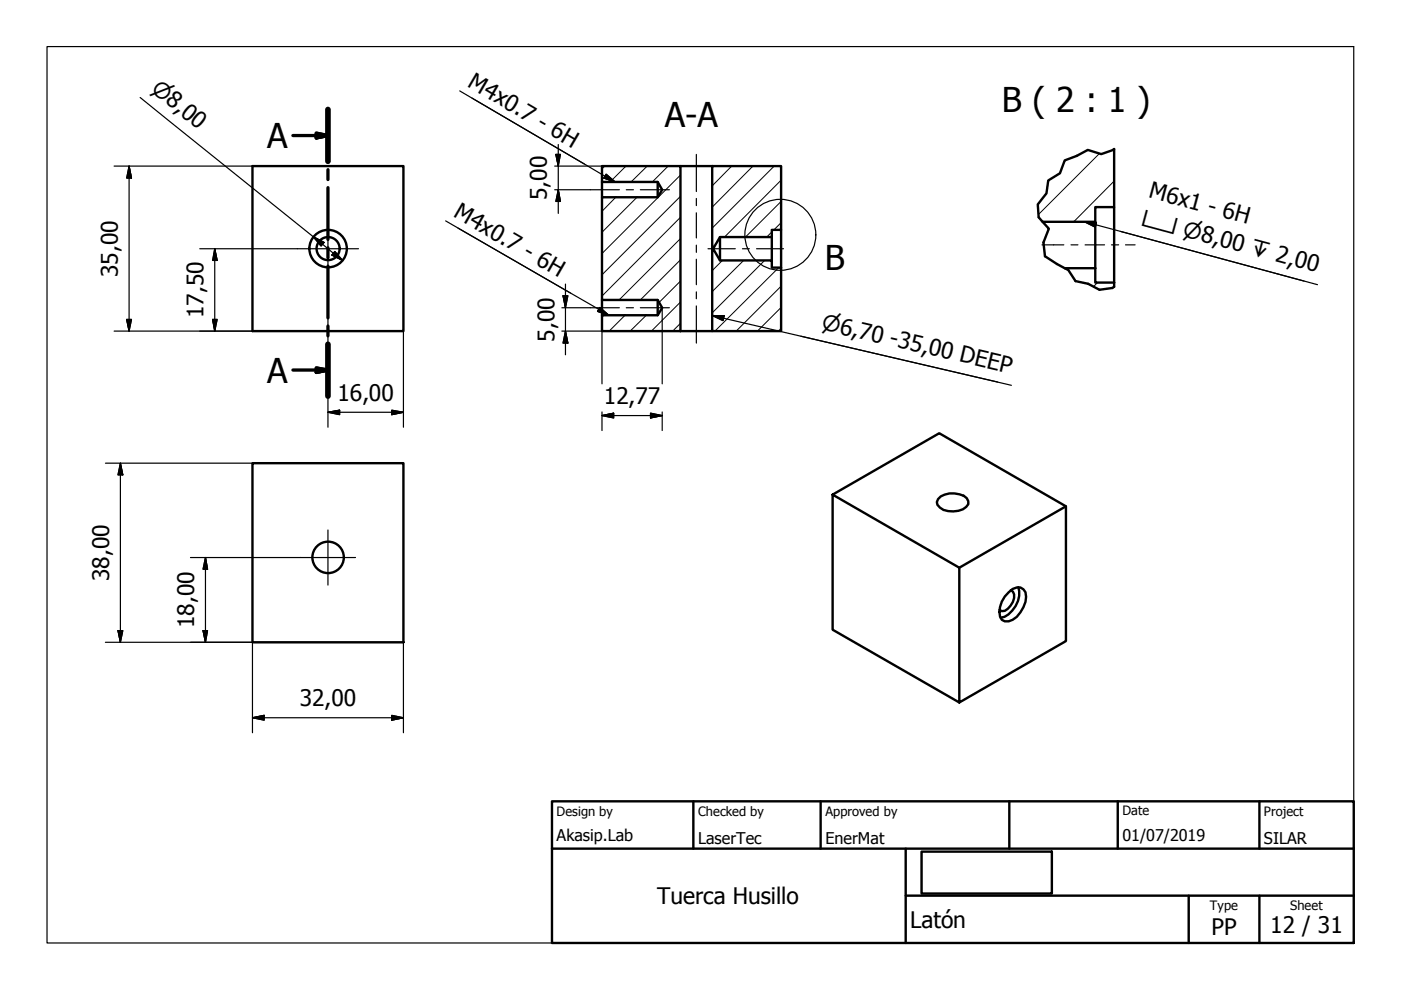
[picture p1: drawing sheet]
<svg xmlns="http://www.w3.org/2000/svg" width="297mm" height="210mm" viewBox="0 0 297 210" stroke-linecap="round" stroke-linejoin="round" font-family="sans-serif">
<!-- layer: Visible (ISO) -->
<g fill="none" stroke="#000" stroke-width=".51">
<path d="M53.5 35.2h32v35h-32zM127.6 35.2h16.7v35h-16.7v-3.4h11.8l1-1.6-1-1.6h-11.8v-21.8h11.8l1-1.6-1-1.6h-11.8zM127.6 38.6v3.2M139.4 38.6v3.2M144.3 35.2h6.7M151 35.2h14.6v13.5h-2v1.6h-10.9l-1.5 2.4 1.5 2.5h10.9v1.5h2v13.5h-14.6zM236.2 31.6v12.3M152.7 50.3v4.9M163.6 50.3v4.9M165.6 48.7v8M221 47h11.2M225.7 56.9h6.5"/>
<path d="M232.2 56.9v3h4M232.2 56.9v-13h4v16M236.2 59.9v.9M127.6 63.6v3.2M139.4 63.6v3.2M144.3 70.2h6.7M53.5 98.2h32v38h-32zM176.5 104.9v28.6l26.9 15.4v-28.5l-26.9-15.5 22.6-13 26.9 15.5v28.5l-22.6 13M199.5 105.3a5 5 0 0 1 5.5 .3l.3 .7v.6a4.4 4.4 0 0 1-6 .7l-.5-.6-.2-.5 .3-.7zM226 107.4l-22.6 13M213.9 125.6a2.21 2.21 0 0 1 3.1-.7 3.4 3.4 0 0 1 0 3.8 4.8 4.8 0 0 1-3.1 3h-.9l-.6-.3a4.2 4.2 0 0 1 .6-4.9zM214.3 125.1a1.71 1.71 0 0 1 .5 2.5 2.91 2.91 0 0 1-2.4 2l-.5-.3"/>
<path d="M215.9 124.5a5.5 5.5 0 0 1-2.9 6.3l-.8 .2"/>
<circle cx="69.6" cy="52.7" r="2.44"/>
<circle cx="69.6" cy="52.7" r="4"/>
<circle cx="69.6" cy="118.2" r="3.3"/>
</g>
<!-- layer: Break Line (ISO) -->
<path d="M236.2 31.6l-2.7 1.1-2.9-.9-2.3 1.3-2.6 .9-1 2.7-2.5 1.6-.3 2.7-1.9 2.3 .2 2.8 2.2 2.4-1.2 2.9 .4 2.9 2.5 1.7 2.4 1.2 1.5 2.4 2.7 .6 2.4 1.2 2.7-.3 .4-.3" fill="none" stroke="#000" stroke-width=".51"/>
<!-- layer: Section Line (ISO) -->
<path d="M62.1 28.7h7.4M67.1 28.2l2.4 .5-2.4 .5zM69.5 23.2v11M69.5 36v2.1M69.5 39.8v11M69.5 52.5v2.1M69.5 56.4v11M62.1 78.5h7.4M67.1 78l2.4 .5-2.4 .5zM69.5 69.1v2.1M69.5 73v11" fill="none" stroke="#000" stroke-width=".7"/>
<path d="M69.5 23.2v11M69.5 73v11" fill="none" stroke="#000" stroke-width="1.2"/>
<path d="M67.1 29.2l2.4-.5zM67.1 28.2l2.4 .5-2.4 .5zM67.1 79l2.4-.5zM67.1 78l2.4 .5-2.4 .5z" fill="#000" stroke="#000" stroke-width=".7"/>
<!-- layer: Detail Boundary (ISO) -->
<circle cx="165.4" cy="49.8" r="7.5" fill="none" stroke="#000" stroke-width=".25"/>
<!-- layer: Sketch Geometry (ISO) -->
<path d="M10 9.9h277v190h-277z" fill="none" stroke="#000" stroke-width=".25"/>
<!-- layer: Title (ISO) -->
<path d="M117 169.9h170v30h-170zM117 179.9h170M147 169.9v10M174 169.9v10M192 179.9v20M214 169.9v10M237 169.9v10M267 169.9v10M192 189.9h95M195.4 180.6h27.6v8.9h-27.6zM252 189.9v10M267 189.9v10" fill="none" stroke="#000" stroke-width=".51"/>
<!-- layer: Hatch (ISO) -->
<g fill="none" stroke="#000" stroke-width=".21">
<path d="M128.2 35.2l-.6 .6M132.7 35.2l-3.4 3.4M137.2 35.2l-3.4 3.4M141.7 35.2l-3.4 3.4M144.3 37.1l-16.7 16.7M155.1 35.2l-4.1 4.2M159.6 35.2l-8.6 8.7M164.1 35.2l-13.1 13.2M165.6 38.2l-12 12.1M233.1 32.5l-12.9 13M236.2 38.4l-8.6 8.6M130.6 41.8l-3 3"/>
<path d="M135.1 41.8l-7.5 7.4M144.3 59.6l-4.5 4.5M144.3 55.1l-8.5 8.5M144.3 50.6l-13 13M144.3 46.1l-16.7 16.7M144.3 41.6l-16.7 16.7M151.2 52.7l-.2 .2M153.2 55.2l-2.2 2.2M157.7 55.2l-6.7 6.6M162.1 55.2l-11.1 11.1M163.6 49.2l-1 1.1M165.1 56.7l-13.5 13.5"/>
<path d="M165.6 47.2l-1.5 1.5M165.6 42.7l-7.5 7.6M226.8 56.9l-.4 .3M232.7 59.9l-.9 .9M128 66.8l-.4 .4M132.5 66.8l-3.3 3.4M137 66.8l-3.4 3.4M144.3 68.6l-1.7 1.6M144.3 64l-6.2 6.2M165.6 69.6l-.6 .6M165.6 65.2l-5 5M165.6 60.7l-9.5 9.5"/>
</g>
<!-- layer: Center Mark (ISO) -->
<path d="M63.1 52.7h12.9M69.5 46.2v13M63.7 118.2h11.7M69.5 112.4v11.7" fill="none" stroke="#000" stroke-width=".25"/>
<!-- layer: Centerline (ISO) -->
<g fill="none" stroke="#000" stroke-width=".25">
<path d="M147.6 32.7v7.9M125.2 40.2h6.1M132.8 40.2h1.5M135.8 40.2h6.1M147.6 42.1v1.5M147.6 45.1v5.4M147.6 52v1.5M147.6 55v5.4M150.1 52.7h5.8M157.4 52.7h1.5M160.4 52.7h5.7M220.9 51.9h4.7"/>
<path d="M227.1 51.9h1.4M230.1 51.9h4.1M235.6 51.9h1.6M238.6 51.9h2.1M125.2 65.2h6.1M132.8 65.2h1.5M135.8 65.2h6.1M147.6 61.9v1.4M147.6 64.9v7.8"/>
</g>
<!-- layer: Dimension (ISO) -->
<g fill="none" stroke="#000" stroke-width=".25">
<path d="M24.2 35.2h29.3M27.4 35.2l.5 2.6h-1zM27.4 35.2v35M29.7 20.7l42.9 34.5M117.6 35.2h10M117.9 32.7h.9l-.4 2.5zM118.4 30.6v14.6M42.4 52.7h20.7M45.5 52.7l.5 2.5h-.9zM45.5 52.7v17.5M66.4 50.2l2.3 1.2-.6 .8zM69.5 59.2v31.4"/>
<path d="M71 53.3l1.6 1.9-2.2-1.1zM117.6 40.2h7.6M118.4 40.2l.4 2.5h-.9zM24.2 70.2h29.3M26.9 67.7h1l-.5 2.5zM45.1 67.7h.9l-.5 2.5zM85.5 70.2v20.4M119.1 70.2h8.5M119.1 65.2h6.1M119.4 62.7h1l-.5 2.5zM119.9 70.2l.5 2.5h-1zM119.9 60.2v15"/>
<path d="M127.6 63.6v1.5M127.6 65.3v16.1M140.4 65.3v16.1M22.4 98.2h31.1M25.5 98.2l.5 2.5h-1zM25.5 98.2v38M69.5 87.4l2.5-.4v.9zM69.5 87.4h16M83.1 87l2.4 .4-2.4 .5zM127.6 88.1l2.5-.5v1zM127.6 88.1h12.8M127.6 87.3v4"/>
<path d="M137.9 87.6l2.5 .5-2.5 .5zM140.4 87.3v4M40.4 118.2h23.3M43.6 118.2l.4 2.5h-.9zM43.6 118.2v18M22.4 136.2h31.1v19.2M25 133.7h1l-.5 2.5zM43.1 133.7h.9l-.4 2.5zM85.5 136.2v19.2M53.5 152.2l2.5-.5v1zM53.5 152.2h32M83.1 151.7l2.4 .5-2.4 .5z"/>
</g>
<g fill="#000" stroke="#000" stroke-width=".25">
<path d="M27.4 35.2l.5 2.6zM27.4 35.2l.5 2.6h-1zM117.9 32.7l.5 2.5zM117.9 32.7h.9l-.4 2.5zM45.5 52.7l.5 2.5zM45.5 52.7l.5 2.5h-.9zM66.4 50.2l2.3 1.2zM66.4 50.2l2.3 1.2-.6 .8zM70.4 54.1l2.2 1.1zM71 53.3l1.6 1.9-2.2-1.1zM118.4 40.2l.4 2.5zM118.4 40.2l.4 2.5h-.9z"/>
<path d="M26.9 67.7l.5 2.5zM26.9 67.7h1l-.5 2.5zM45.1 67.7l.4 2.5zM45.1 67.7h.9l-.5 2.5zM119.4 62.7l.5 2.5zM119.4 62.7h1l-.5 2.5zM119.9 70.2l.5 2.5zM119.9 70.2l.5 2.5h-1zM69.5 87.4l2.5-.4zM69.5 87.4l2.5-.4v.9zM83.1 87.9l2.4-.5zM83.1 87l2.4 .4-2.4 .5z"/>
<path d="M127.6 88.1l2.5-.5zM127.6 88.1l2.5-.5v1zM137.9 88.6l2.5-.5zM137.9 87.6l2.5 .5-2.5 .5zM25.5 98.2l.5 2.5zM25.5 98.2l.5 2.5h-1zM25 133.7l.5 2.5zM25 133.7h1l-.5 2.5zM43.1 133.7l.5 2.5zM43.1 133.7h.9l-.4 2.5zM43.6 118.2l.4 2.5zM43.6 118.2l.4 2.5h-.9z"/>
<path d="M53.5 152.2l2.5-.5zM53.5 152.2l2.5-.5v1zM83.1 152.7l2.4-.5zM83.1 151.7l2.4 .5-2.4 .5z"/>
</g>
<!-- layer: Symbol (ISO) -->
<path d="M97.5 19.3l26.4 15.5M100.1 20.8l30.3 17.8M128.5 36.9l1.9 1.7-2.4-.8zM94.5 46.8l26.5 15.3M97.1 48.4l32 18.4M229.9 47l2.6 .2-.3 1zM229.9 47l46.6 12.6M237.6 49.1l41.7 11.3M127.2 65.2l1.9 1.6-2.4-.8zM151 66.9l2.5 .1-.2 1zM151 66.9l60.5 14.1M169.8 71.3l44.6 10.4" fill="none" stroke="#000" stroke-width=".25"/>
<path d="M128 37.8l2.4 .8zM128.5 36.9l1.9 1.7-2.4-.8zM229.9 47l2.6 .2zM229.9 47l2.6 .2-.3 1zM126.7 66l2.4 .8zM127.2 65.2l1.9 1.6-2.4-.8zM151 66.9l2.5 .1zM151 66.9l2.5 .1-.2 1z" fill="#000" stroke="#000" stroke-width=".25"/>
<g font-size="7.2">
<text x="212.4" y="23.7">B ( 2 : 1 )</text>
<text x="141" y="27">A-A</text>
<text x="56.6" y="31.3">A</text>
<text x="174.9" y="57.2">B</text>
<text x="56.6" y="81.1">A</text>
</g>
<g font-size="4.8">
<text x="98.9" y="18.3" transform="rotate(30 98.9 18.3)">M4x0.7 - 6H</text>
<text x="243.4" y="41.8" transform="rotate(15 243.4 41.8)">M6x1 - 6H</text>
<text x="95.9" y="45.8" transform="rotate(30 95.9 45.8)">M4x0.7 - 6H</text>
<text x="116" y="42.4" transform="rotate(-90 116 42.4)">5,00</text>
<text x="25" y="58.7" transform="rotate(-90 25 58.7)">35,00</text>
<text x="43.2" y="67.5" transform="rotate(-90 43.2 67.5)">17,50</text>
<text x="117.5" y="72.4" transform="rotate(-90 117.5 72.4)">5,00</text>
<text x="71.6" y="85.1">16,00</text>
<text x="128" y="85.7">12,77</text>
<text x="23.1" y="123.2" transform="rotate(-90 23.1 123.2)">38,00</text>
<text x="41.1" y="133.2" transform="rotate(-90 41.1 133.2)">18,00</text>
<text x="63.6" y="149.8">32,00</text>
<text x="139.3" y="191.7">Tuerca Husillo</text>
<text x="193" y="196.8">Latón</text>
<text x="269.3" y="197.8">12 / 31</text>
<text x="256.9" y="198.2">PP</text>
</g>
<g font-size="4.6">
<text x="31.8" y="19.3" transform="rotate(39 31.8 19.3)">⌀8,00</text>
<text x="241.8" y="47.7" transform="rotate(15 241.8 47.7)">⌴</text>
<text x="250.6" y="50.1" transform="rotate(15 250.6 50.1)">⌀8,00 ↧ 2,00</text>
<text x="174.1" y="69.8" transform="rotate(13 174.1 69.8)">⌀6,70 -35,00 DEEP</text>
</g>
<g font-size="3.4">
<text x="118" y="178.2">Akasip.Lab</text>
<text x="148" y="178.9">LaserTec</text>
<text x="175" y="178.9">EnerMat</text>
<text x="238" y="178.3">01/07/2019</text>
<text x="268" y="178.9">SILAR</text>
</g>
<g font-size="2.7">
<text x="118" y="173">Design by</text>
<text x="148" y="173">Checked by</text>
<text x="175" y="173">Approved by</text>
<text x="238" y="172.9">Date</text>
<text x="268" y="172.9">Project</text>
<text x="256.5" y="192.9">Type</text>
<text x="273.6" y="193">Sheet</text>
</g>
</svg>
